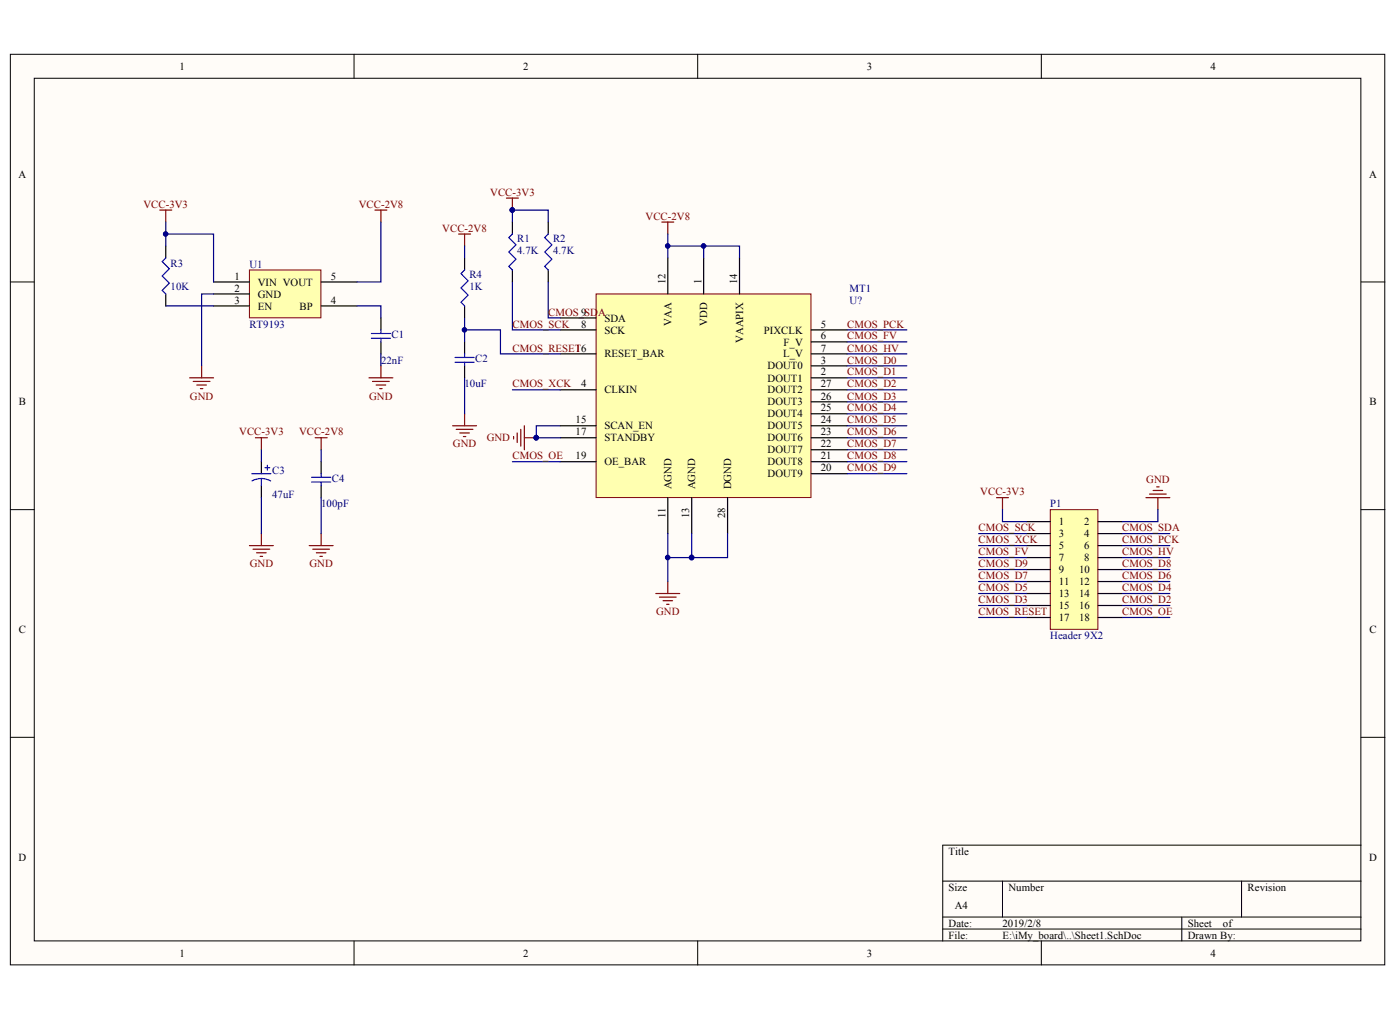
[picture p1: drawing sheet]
<svg xmlns="http://www.w3.org/2000/svg" width="280mm" height="204mm" viewBox="0 0 280 204" stroke-linecap="round" stroke-linejoin="round" font-family="sans-serif">
<g fill="#fffcf8" stroke="#000" stroke-width=".2">
<path d="M2.1 10.8h274.6v181.9h-274.6z"/>
<path d="M6.8 15.6h265.1v172.3h-265.1z"/>
</g>
<g fill="none" stroke="#000" stroke-width=".2">
<path d="M70.7 10.8v4.8M139.4 10.8v4.8M208.1 10.8v4.8M2.1 56.3h4.7M272 56.3h4.8M2.1 101.8h4.7M272 101.8h4.8M2.1 147.3h4.7M272 147.3h4.8M188.4 176h83.6M200.3 176v7.1M248.1 176v7.1"/>
<path d="M272 168.8h-83.6v19.1M70.7 187.9v4.8M139.4 187.9v4.8M188.4 183.1h83.6M188.4 185.5h83.6M208.1 187.9v4.8M236.2 183.1v4.8"/>
</g>
<path d="M119.1 58.7h43v40.7h-43z" fill="#ffffb0" stroke="#800000" stroke-width=".2"/>
<g fill="none" stroke="#000" stroke-width=".24">
<path d="M92.8 51.5v2.4M102.4 44.3v2.4M102.4 53.9v2.4M109.6 44.3v2.4M109.6 53.9v2.4M133.4 51.5v7.2M140.6 51.5v7.2M147.8 51.5v7.2M92.8 61.1v2.4M92.8 68.3v2.4M92.8 73.1v2.4M111.9 77.9h7.2"/>
<path d="M111.9 65.9h7.2M111.9 70.7h7.2M111.9 63.5h7.2M162.1 75.5h7.2M162.1 73.1h7.2M162.1 77.9h7.2M162.1 65.9h7.2M162.1 68.3h7.2M162.1 70.7h7.2M111.9 85h7.2M111.9 87.4h7.2M111.9 92.2h7.2"/>
<path d="M133.4 99.4v7.2M138.2 99.4v7.2M145.4 99.4v7.2M162.1 85h7.2M162.1 87.4h7.2M162.1 92.2h7.2M162.1 94.6h7.2M162.1 89.8h7.2M162.1 82.6h7.2M162.1 80.2h7.2"/>
</g>
<g fill="none" stroke="#800000" stroke-width=".24">
<path d="M31.9 42h2.4M33.1 42v2.3M74.9 42h2.4M76.1 42v2.3M91.6 46.7h2.4M92.8 46.7v2.4M132.2 44.3h2.4M133.4 44.3v2.4M90.4 85h4.8M91.2 85.7h3.3M91.9 86.5h1.9M92.6 87.2h.5"/>
<path d="M92.8 82.6v2.4M102.6 87.2v.5M103.3 86.5v1.9M104.1 85.7v3.4M104.8 85v4.8M104.8 87.4h2.4M131.1 118.5h4.7M131.8 119.3h3.3M132.5 120h1.9M133.4 116.1v2.4M133.2 120.7h.5"/>
</g>
<g fill="none" stroke="#000080" stroke-width=".24">
<path d="M92.8 49.1v2.4M102.4 56.3v9.6h9.5M102.4 44.3v-2.3h7.2v2.3M109.6 56.3v7.2h2.3M133.4 49.1h14.4v2.4M133.4 46.7v4.8M140.6 49.1v2.4M92.8 65.9h7.2v4.8h11.9M92.8 63.5v4.8M92.8 75.5v7.1M102.4 77.9h9.5M169.3 77.9h11.9"/>
<path d="M169.3 65.9h11.9M169.3 68.3h11.9M169.3 70.7h11.9M169.3 73.1h11.9M169.3 75.5h11.9M102.4 92.2h9.5M111.9 85h-4.7v2.4h4.7M169.3 92.2h11.9M169.3 80.2h11.9M169.3 82.6h11.9M169.3 85h11.9M169.3 87.4h11.9"/>
<path d="M169.3 89.8h11.9M169.3 94.6h11.9M133.4 106.6v9.5M138.2 106.6v4.8h-4.8M145.4 106.6v4.8h-7.2"/>
</g>
<g fill="#000080" stroke="#000080" stroke-width=".2">
<circle cx="133.4" cy="49.1" r=".46"/>
<circle cx="140.6" cy="49.1" r=".46"/>
<circle cx="138.2" cy="111.3" r=".46"/>
<circle cx="133.4" cy="111.3" r=".46"/>
<circle cx="92.8" cy="65.9" r=".46"/>
<circle cx="102.4" cy="41.9" r=".46"/>
<circle cx="107.1" cy="87.4" r=".46"/>
</g>
<path d="M92.8 53.9l-.7 .7 1.5 1.5-1.5 1.4 1.5 1.4-1.5 1.5 .7 .7M102.4 46.7l-.7 .8 1.4 1.4-1.4 1.4 1.4 1.5-1.4 1.4 .7 .7M109.6 46.7l-.8 .8 1.5 1.4-1.5 1.4 1.5 1.5-1.5 1.4 .8 .7M90.9 71.4h3.8M90.9 72.3h3.8M92.8 70.7v.7M92.8 72.3v.8" fill="none" stroke="#00f" stroke-width=".24"/>
<path d="M209.9 101.8h9.5v23.9h-9.5z" fill="#ffffb0" stroke="#800000" stroke-width=".2"/>
<g fill="none" stroke="#000" stroke-width=".24">
<path d="M64.2 92.2v2.4M64.2 97v2.4M205.1 104.2h4.8M205.1 106.6h4.8M205.1 109h4.8M205.1 111.4h4.8M205.1 113.7h4.8M205.1 116.1h4.8M205.1 118.5h4.8M219.4 104.2h4.8M219.4 106.6h4.8M219.4 109h4.8"/>
<path d="M219.4 111.4h4.8M219.4 113.7h4.8M219.4 116.1h4.8M219.4 118.5h4.8M205.1 120.9h4.8M205.1 123.3h4.8M219.4 120.9h4.8M219.4 123.3h4.8"/>
</g>
<g fill="none" stroke="#800000" stroke-width=".24">
<path d="M101.2 39.6h2.4M102.4 39.6v2.4M63 87.4h2.4M64.2 87.4v2.4M199.1 99.4h2.4M200.3 99.4v2.4M229 99.4h4.8M229.7 98.7h3.3M230.4 98h1.9M231.1 97.2h.5M231.4 99.4v2.4M61.8 109h4.8"/>
<path d="M62.5 109.7h3.3M63.2 110.4h1.9M63.9 111.1h.5M64.2 106.6v2.4"/>
</g>
<g fill="none" stroke="#000080" stroke-width=".24">
<path d="M64.2 89.8v2.4M64.2 99.4v7.2M195.5 106.6h9.6M195.5 109h9.6M195.5 111.4h9.6M195.5 113.7h9.6M195.5 116.1h9.6M195.5 118.5h9.6M200.3 101.8v2.4h4.8M224.2 106.6h9.6M224.2 109h9.6M224.2 111.4h9.6"/>
<path d="M224.2 113.7h9.6M224.2 116.1h9.6M224.2 118.5h9.6M231.4 101.8v2.4h-7.2M195.5 120.9h9.6M195.5 123.3h9.6M224.2 120.9h9.6M224.2 123.3h9.6"/>
</g>
<circle cx="102.4" cy="41.9" r=".46" fill="#000080" stroke="#000080" stroke-width=".2"/>
<path d="M62.3 95.3h3.8M62.3 96.3h3.8M64.2 94.6v.7M64.2 96.3v.7" fill="none" stroke="#00f" stroke-width=".24"/>
<path d="M49.8 53.9h14.3v9.6h-14.3z" fill="#ffffb0" stroke="#800000" stroke-width=".2"/>
<path d="M33.1 49.1v2.4M33.1 58.7v2.4M42.7 56.3h7.1M42.7 58.7h7.1M64.2 56.3h7.1M42.7 61.1h7.1M64.2 61.1h7.1M76.1 63.5v2.4M76.1 68.3v2.4M52.2 92.2v2.4M52.2 97v2.4" fill="none" stroke="#000" stroke-width=".24"/>
<path d="M33.1 51.5l-.7 .7 1.4 1.5-1.4 1.4 1.4 1.5-1.4 1.4 .7 .7M74.2 66.6h3.8M74.2 67.6h3.8M76.1 65.9v.7M76.1 67.6v.7M50.3 94.6h3.8M52.2 95.6l1.2 .1 .7 .4M52.2 95.6h-.7l-1.1 .4M52.2 95.6v1.4M52.9 93.4h1M53.4 92.9v1" fill="none" stroke="#00f" stroke-width=".24"/>
<g fill="none" stroke="#800000" stroke-width=".24">
<path d="M37.9 75.5h4.8M38.6 76.2h3.4M39.3 76.9h1.9M40 77.6h.5M40.3 73.1v2.4M73.7 75.5h4.8M74.4 76.2h3.4M75.2 76.9h1.9M75.9 77.6h.5M76.1 73.1v2.4M51 87.4h2.4M52.2 87.4v2.4"/>
<path d="M49.8 109h4.8M50.6 109.7h3.3M51.3 110.4h1.9M52 111.1h.5M52.2 106.6v2.4"/>
</g>
<path d="M33.1 46.7h9.6v9.6M33.1 44.3v4.8M42.7 58.7h-2.4v14.4M76.1 44.3v12h-4.8M33.1 61.1h9.6M71.3 61.1h4.8v2.4M76.1 70.7v2.4M52.2 89.8v2.4M52.2 99.4v7.2" fill="none" stroke="#000080" stroke-width=".24"/>
<circle cx="33.1" cy="46.7" r=".46" fill="#000080" stroke="#000080" stroke-width=".2"/>
<g font-size="2.2">
<text x="35.9" y="14">1</text>
<text x="104.6" y="14">2</text>
<text x="173.2" y="14">3</text>
<text x="241.9" y="14">4</text>
<text x="3.7" y="35.5">A</text>
<text x="273.6" y="35.5">A</text>
<text x="46.9" y="55.8">1</text>
<text x="46.9" y="58.3">2</text>
<text x="51.5" y="57">VIN VOUT</text>
<text x="51.5" y="59.4">GND</text>
<text x="66.1" y="55.8">5</text>
<text x="133" y="56.8" transform="rotate(-90 133 56.8)">12</text>
<text x="140.2" y="56.8" transform="rotate(-90 140.2 56.8)">1</text>
<text x="147.3" y="56.8" transform="rotate(-90 147.3 56.8)">14</text>
<text x="46.9" y="60.6">3</text>
<text x="51.5" y="61.8">EN</text>
<text x="59.9" y="61.8">BP</text>
<text x="66.1" y="60.6">4</text>
<text x="116.1" y="65.4">8</text>
<text x="116.1" y="63">9</text>
<text x="120.8" y="64.2">SDA</text>
<text x="134.2" y="65.1" transform="rotate(-90 134.2 65.1)">VAA</text>
<text x="141.3" y="65.1" transform="rotate(-90 141.3 65.1)">VDD</text>
<text x="164" y="65.4">5</text>
<text x="115" y="70.2">16</text>
<text x="120.8" y="66.6">SCK</text>
<text x="120.8" y="71.4">RESET_BAR</text>
<text x="148.5" y="68.5" transform="rotate(-90 148.5 68.5)">VAAPIX</text>
<text x="152.7" y="66.6">PIXCLK</text>
<text x="156.5" y="71.4">L_V</text>
<text x="156.6" y="69">F_V</text>
<text x="164" y="67.8">6</text>
<text x="164" y="70.2">7</text>
<text x="116.1" y="77.4">4</text>
<text x="153.4" y="76.2">DOUT1</text>
<text x="153.4" y="73.8">DOUT0</text>
<text x="164" y="75">2</text>
<text x="164" y="72.6">3</text>
<text x="164" y="77.4">27</text>
<text x="3.8" y="81">B</text>
<text x="120.8" y="78.6">CLKIN</text>
<text x="153.4" y="83.4">DOUT4</text>
<text x="153.4" y="81">DOUT3</text>
<text x="153.4" y="78.6">DOUT2</text>
<text x="164" y="82.2">25</text>
<text x="164" y="79.8">26</text>
<text x="273.6" y="81">B</text>
<text x="115" y="84.6">15</text>
<text x="115" y="87">17</text>
<text x="120.8" y="85.7">SCAN_EN</text>
<text x="120.8" y="88.1">STANDBY</text>
<text x="153.4" y="88.1">DOUT6</text>
<text x="153.4" y="85.7">DOUT5</text>
<text x="164" y="89.4">22</text>
<text x="164" y="87">23</text>
<text x="164" y="84.6">24</text>
<text x="115" y="91.7">19</text>
<text x="120.8" y="93">OE_BAR</text>
<text x="153.4" y="95.3">DOUT9</text>
<text x="153.4" y="93">DOUT8</text>
<text x="153.4" y="90.6">DOUT7</text>
<text x="164" y="94.1">20</text>
<text x="164" y="91.7">21</text>
<text x="134.2" y="97.7" transform="rotate(-90 134.2 97.7)">AGND</text>
<text x="138.9" y="97.7" transform="rotate(-90 138.9 97.7)">AGND</text>
<text x="146.1" y="97.7" transform="rotate(-90 146.1 97.7)">DGND</text>
<text x="133" y="103.5" transform="rotate(-90 133 103.5)">11</text>
<text x="137.7" y="103.5" transform="rotate(-90 137.7 103.5)">13</text>
<text x="144.9" y="103.5" transform="rotate(-90 144.9 103.5)">28</text>
<text x="211.6" y="104.9">1</text>
<text x="211.6" y="107.3">3</text>
<text x="216.7" y="104.9">2</text>
<text x="216.7" y="107.3">4</text>
<text x="211.6" y="109.7">5</text>
<text x="211.6" y="112.1">7</text>
<text x="216.7" y="109.7">6</text>
<text x="216.7" y="112.1">8</text>
<text x="211.6" y="114.5">9</text>
<text x="211.6" y="116.9">11</text>
<text x="211.6" y="119.3">13</text>
<text x="215.6" y="114.5">10</text>
<text x="215.6" y="116.9">12</text>
<text x="215.6" y="119.3">14</text>
<text x="211.6" y="121.7">15</text>
<text x="211.6" y="124">17</text>
<text x="215.6" y="121.7">16</text>
<text x="215.6" y="124">18</text>
<text x="3.8" y="126.4">C</text>
<text x="273.6" y="126.4">C</text>
<text x="3.7" y="171.9">D</text>
<text x="189.6" y="170.7">Title</text>
<text x="273.6" y="171.9">D</text>
<text x="189.6" y="177.9">Size</text>
<text x="201.5" y="177.9">Number</text>
<text x="249.3" y="177.9">Revision</text>
<text x="189.6" y="185.1">Date:</text>
<text x="190.8" y="181.5">A4</text>
<text x="200.3" y="185.1">2019/2/8</text>
<text x="237.4" y="185.1">Sheet</text>
<text x="244.4" y="185.1">of</text>
<text x="35.9" y="191.1">1</text>
<text x="104.6" y="191.1">2</text>
<text x="173.2" y="191.1">3</text>
<text x="189.6" y="187.5">File:</text>
<text x="200.3" y="187.5">E:\iMy_board\..\Sheet1.SchDoc</text>
<text x="237.4" y="187.5">Drawn By:</text>
<text x="241.9" y="191.1">4</text>
</g>
<g font-size="2.2" fill="#800000">
<text x="28.7" y="41.5">VCC-3V3</text>
<text x="71.7" y="41.5">VCC-2V8</text>
<text x="98" y="39.1">VCC-3V3</text>
<text x="88.4" y="46.3">VCC-2V8</text>
<text x="129" y="43.9">VCC-2V8</text>
<text x="102.4" y="65.4">CMOS_SCK</text>
<text x="109.5" y="63">CMOS_SDA</text>
<text x="169.3" y="65.4">CMOS_PCK</text>
<text x="102.4" y="70.2">CMOS_RESET</text>
<text x="169.3" y="67.8">CMOS_FV</text>
<text x="169.3" y="70.2">CMOS_HV</text>
<text x="102.4" y="77.4">CMOS_XCK</text>
<text x="169.3" y="72.6">CMOS_D0</text>
<text x="169.3" y="75">CMOS_D1</text>
<text x="169.3" y="77.4">CMOS_D2</text>
<text x="38" y="79.8">GND</text>
<text x="73.8" y="79.8">GND</text>
<text x="169.3" y="79.8">CMOS_D3</text>
<text x="169.3" y="82.2">CMOS_D4</text>
<text x="47.8" y="87">VCC-3V3</text>
<text x="59.8" y="87">VCC-2V8</text>
<text x="90.5" y="89.4">GND</text>
<text x="97.2" y="88.1">GND</text>
<text x="169.3" y="84.6">CMOS_D5</text>
<text x="169.3" y="87">CMOS_D6</text>
<text x="169.3" y="89.4">CMOS_D7</text>
<text x="102.4" y="91.7">CMOS_OE</text>
<text x="169.3" y="91.7">CMOS_D8</text>
<text x="169.3" y="94.1">CMOS_D9</text>
<text x="195.9" y="98.9">VCC-3V3</text>
<text x="229" y="96.5">GND</text>
<text x="195.6" y="106.1">CMOS_SCK</text>
<text x="224.2" y="106.1">CMOS_SDA</text>
<text x="49.9" y="113.3">GND</text>
<text x="61.8" y="113.3">GND</text>
<text x="195.6" y="108.5">CMOS_XCK</text>
<text x="195.6" y="110.9">CMOS_FV</text>
<text x="195.6" y="113.3">CMOS_D9</text>
<text x="224.2" y="108.5">CMOS_PCK</text>
<text x="224.2" y="110.9">CMOS_HV</text>
<text x="224.2" y="113.3">CMOS_D8</text>
<text x="195.6" y="118.1">CMOS_D5</text>
<text x="195.6" y="115.7">CMOS_D7</text>
<text x="224.2" y="118.1">CMOS_D4</text>
<text x="224.2" y="115.7">CMOS_D6</text>
<text x="131.1" y="122.8">GND</text>
<text x="195.6" y="122.8">CMOS_RESET</text>
<text x="195.6" y="120.4">CMOS_D3</text>
<text x="224.2" y="122.8">CMOS_OE</text>
<text x="224.2" y="120.4">CMOS_D2</text>
</g>
<g font-size="2.2" fill="#000080">
<text x="34.1" y="53.2">R3</text>
<text x="49.8" y="53.4">U1</text>
<text x="103.3" y="50.8">4.7K</text>
<text x="103.3" y="48.4">R1</text>
<text x="110.5" y="50.8">4.7K</text>
<text x="110.5" y="48.4">R2</text>
<text x="34.1" y="58">10K</text>
<text x="93.8" y="58">1K</text>
<text x="93.8" y="55.6">R4</text>
<text x="169.8" y="58.3">MT1</text>
<text x="49.8" y="65.4">RT9193</text>
<text x="169.8" y="60.6">U?</text>
<text x="78.2" y="67.6">C1</text>
<text x="76.1" y="72.6">22nF</text>
<text x="92.8" y="77.4">10uF</text>
<text x="95" y="72.4">C2</text>
<text x="54.4" y="94.6">C3</text>
<text x="54.4" y="99.4">47uF</text>
<text x="64.2" y="101.3">100pF</text>
<text x="66.3" y="96.3">C4</text>
<text x="209.9" y="101.3">P1</text>
<text x="209.9" y="127.6">Header 9X2</text>
</g>
</svg>
